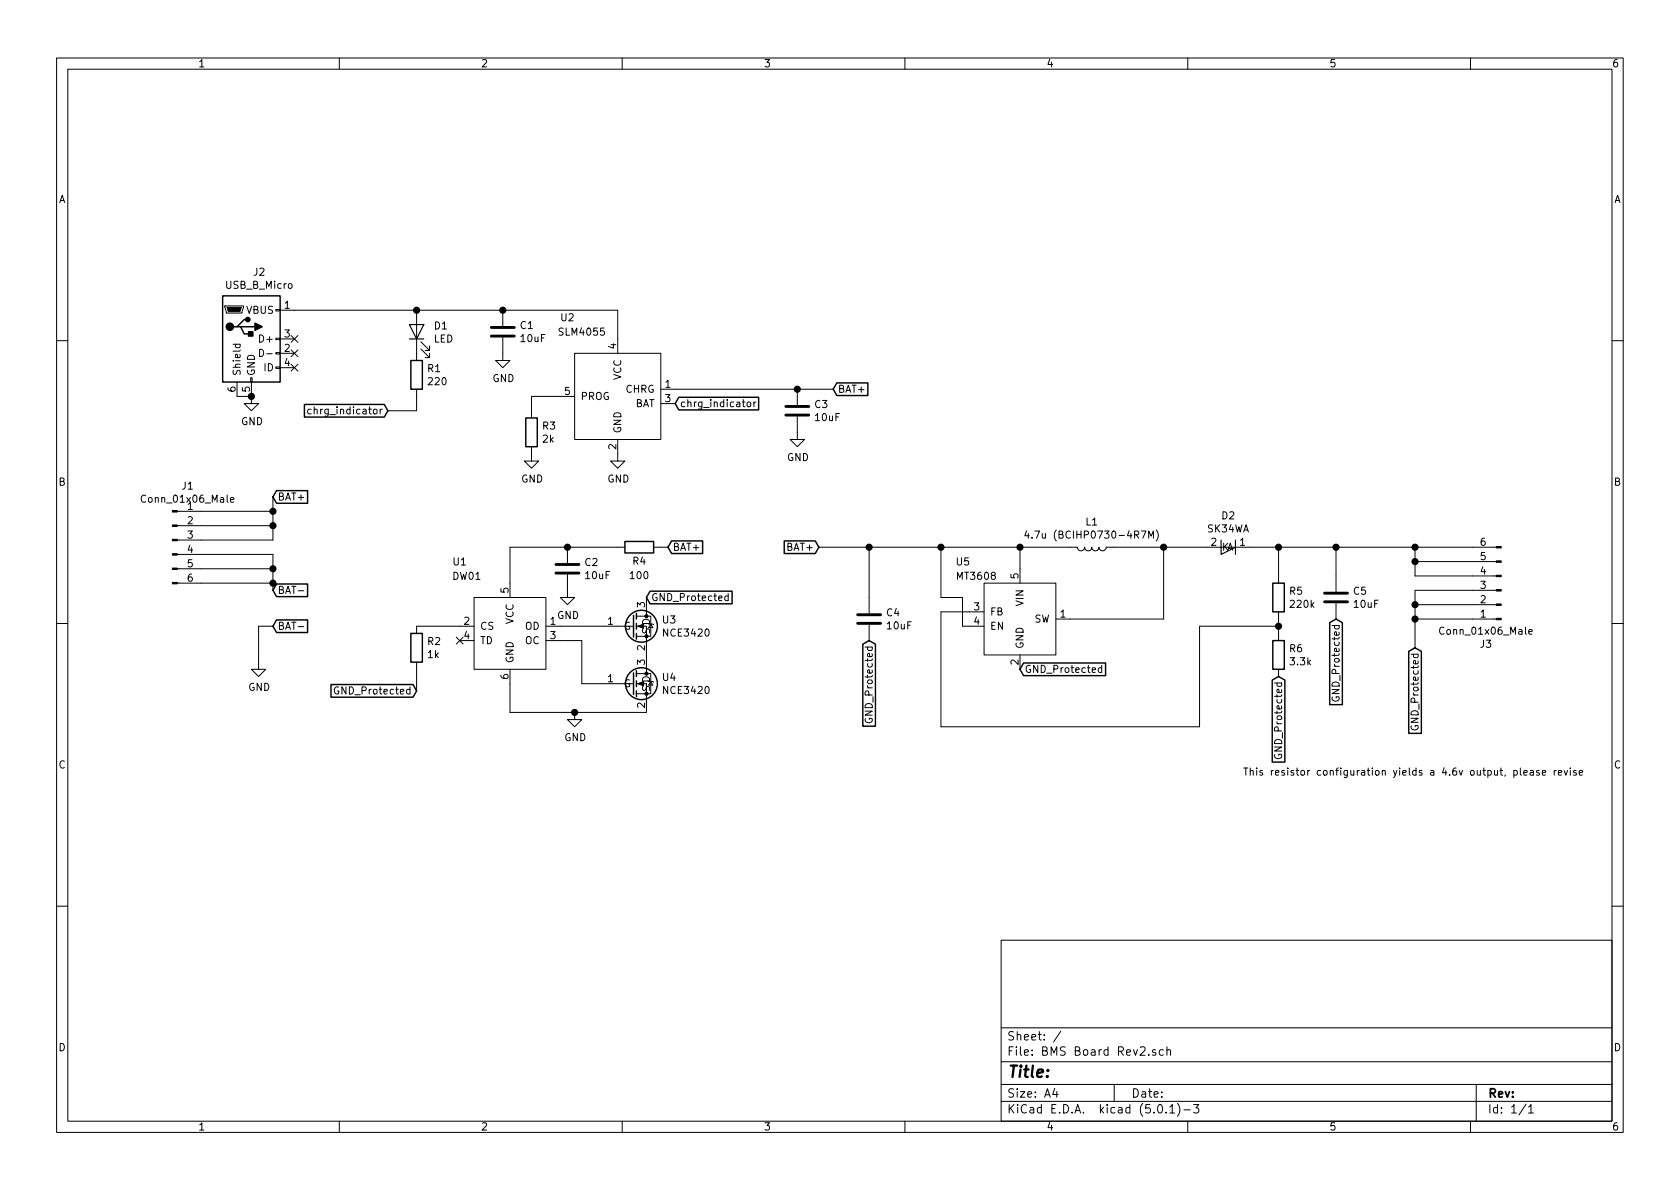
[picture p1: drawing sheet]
EESchema Schematic File Version 4
LIBS:BMS Board Rev2-cache
EELAYER 26 0
EELAYER END
$Descr A4 11693 8268
encoding utf-8
Sheet 1 1
Title ""
Date ""
Rev ""
Comp ""
Comment1 ""
Comment2 ""
Comment3 ""
Comment4 ""
$EndDescr
$Comp
L BMS~Board~Rev2~Libs:DW01 U1
U 1 1
P 3550 4400
F 0 "U1" H 3200 4900 50  0000 C CNN
F 1 "DW01" H 3250 4800 50  0000 C CNN
F 2 "Package_TO_SOT_SMD:SOT-23-6" H 3200 4750 50  0001 C CNN
F 3 "" H 3200 4750 50  0001 C CNN
	1    3550 4400
	1    0    0    -1  
$EndComp
$Comp
L BMS~Board~Rev2~Libs:MT3608 U5
U 1 1
P 7100 4300
F 0 "U5" H 6650 4700 50  0000 L CNN
F 1 "MT3608" H 6650 4600 50  0000 L CNN
F 2 "Package_TO_SOT_SMD:SOT-23-6" H 7050 4600 50  0001 C CNN
F 3 "" H 7050 4600 50  0001 C CNN
	1    7100 4300
	1    0    0    -1  
$EndComp
$Comp
L BMS~Board~Rev2~Libs:SLM4055 U2
U 1 1
P 4300 2750
F 0 "U2" H 3950 3300 50  0000 C CNN
F 1 "SLM4055" H 4050 3200 50  0000 C CNN
F 2 "Package_TO_SOT_SMD:SOT-23-5" H 3950 3100 50  0001 C CNN
F 3 "" H 3950 3100 50  0001 C CNN
	1    4300 2750
	1    0    0    -1  
$EndComp
$Comp
L Connector:Conn_01x06_Male J1
U 1 1
P 1200 3750
F 0 "J1" H 1306 4128 50  0000 C CNN
F 1 "Conn_01x06_Male" H 1306 4037 50  0000 C CNN
F 2 "Connector_PinHeader_2.54mm:PinHeader_1x06_P2.54mm_Vertical" H 1200 3750 50  0001 C CNN
F 3 "~" H 1200 3750 50  0001 C CNN
	1    1200 3750
	1    0    0    -1  
$EndComp
Wire Wire Line
	1900 3450 1900 3550
Wire Wire Line
	1900 3750 1400 3750
Wire Wire Line
	1400 3650 1900 3650
Connection ~ 1900 3650
Wire Wire Line
	1900 3650 1900 3750
Wire Wire Line
	1400 3550 1900 3550
Connection ~ 1900 3550
Wire Wire Line
	1900 3550 1900 3650
Wire Wire Line
	1400 3850 1900 3850
Wire Wire Line
	1900 3850 1900 3950
Wire Wire Line
	1400 3950 1900 3950
Connection ~ 1900 3950
Wire Wire Line
	1900 3950 1900 4050
Wire Wire Line
	1400 4050 1900 4050
Connection ~ 1900 4050
Wire Wire Line
	1900 4050 1900 4100
Text GLabel 1900 3450 2    50   Input ~ 0
BAT+
Text GLabel 1900 4100 2    50   Input ~ 0
BAT-
Text GLabel 1900 4350 2    50   Input ~ 0
BAT-
Wire Wire Line
	1900 4350 1800 4350
Wire Wire Line
	1800 4350 1800 4600
$Comp
L power:GND #PWR0101
U 1 1
P 1800 4600
F 0 "#PWR0101" H 1800 4350 50  0001 C CNN
F 1 "GND" H 1805 4427 50  0000 C CNN
F 2 "" H 1800 4600 50  0001 C CNN
F 3 "" H 1800 4600 50  0001 C CNN
	1    1800 4600
	1    0    0    -1  
$EndComp
$Comp
L Connector:USB_B_Micro J2
U 1 1
P 1750 2350
F 0 "J2" H 1805 2817 50  0000 C CNN
F 1 "USB_B_Micro" H 1805 2726 50  0000 C CNN
F 2 "Connector_USB:USB_Micro-B_Molex_47346-0001" H 1900 2300 50  0001 C CNN
F 3 "~" H 1900 2300 50  0001 C CNN
	1    1750 2350
	1    0    0    -1  
$EndComp
Wire Wire Line
	4300 2350 4300 2150
$Comp
L power:GND #PWR0102
U 1 1
P 1750 2750
F 0 "#PWR0102" H 1750 2500 50  0001 C CNN
F 1 "GND" H 1755 2577 50  0000 C CNN
F 2 "" H 1750 2750 50  0001 C CNN
F 3 "" H 1750 2750 50  0001 C CNN
	1    1750 2750
	1    0    0    -1  
$EndComp
Wire Wire Line
	1650 2750 1750 2750
Connection ~ 1750 2750
NoConn ~ 2050 2350
NoConn ~ 2050 2450
NoConn ~ 2050 2550
$Comp
L Device:R R3
U 1 1
P 3700 3000
F 0 "R3" H 3770 3046 50  0000 L CNN
F 1 "2k" H 3770 2955 50  0000 L CNN
F 2 "Resistor_SMD:R_0805_2012Metric" V 3630 3000 50  0001 C CNN
F 3 "~" H 3700 3000 50  0001 C CNN
	1    3700 3000
	1    0    0    -1  
$EndComp
Wire Wire Line
	3900 2750 3700 2750
Wire Wire Line
	3700 2750 3700 2850
$Comp
L power:GND #PWR0103
U 1 1
P 3700 3150
F 0 "#PWR0103" H 3700 2900 50  0001 C CNN
F 1 "GND" H 3705 2977 50  0000 C CNN
F 2 "" H 3700 3150 50  0001 C CNN
F 3 "" H 3700 3150 50  0001 C CNN
	1    3700 3150
	1    0    0    -1  
$EndComp
$Comp
L power:GND #PWR0104
U 1 1
P 4300 3150
F 0 "#PWR0104" H 4300 2900 50  0001 C CNN
F 1 "GND" H 4305 2977 50  0000 C CNN
F 2 "" H 4300 3150 50  0001 C CNN
F 3 "" H 4300 3150 50  0001 C CNN
	1    4300 3150
	1    0    0    -1  
$EndComp
Text GLabel 5800 2700 2    50   Input ~ 0
BAT+
Wire Wire Line
	5800 2700 5550 2700
$Comp
L Device:C C3
U 1 1
P 5550 2850
F 0 "C3" H 5665 2896 50  0000 L CNN
F 1 "10uF" H 5665 2805 50  0000 L CNN
F 2 "Capacitor_SMD:C_0805_2012Metric" H 5588 2700 50  0001 C CNN
F 3 "~" H 5550 2850 50  0001 C CNN
	1    5550 2850
	1    0    0    -1  
$EndComp
$Comp
L power:GND #PWR0105
U 1 1
P 5550 3000
F 0 "#PWR0105" H 5550 2750 50  0001 C CNN
F 1 "GND" H 5555 2827 50  0000 C CNN
F 2 "" H 5550 3000 50  0001 C CNN
F 3 "" H 5550 3000 50  0001 C CNN
	1    5550 3000
	1    0    0    -1  
$EndComp
Text GLabel 4700 2800 2    50   Input ~ 0
chrg_indicator
Connection ~ 5550 2700
Wire Wire Line
	4700 2700 5550 2700
Text GLabel 2700 2850 0    50   Input ~ 0
chrg_indicator
$Comp
L Device:LED D1
U 1 1
P 2900 2300
F 0 "D1" V 2938 2183 50  0000 R CNN
F 1 "LED" V 2847 2183 50  0000 R CNN
F 2 "LED_SMD:LED_0805_2012Metric" H 2900 2300 50  0001 C CNN
F 3 "~" H 2900 2300 50  0001 C CNN
	1    2900 2300
	0    -1   -1   0   
$EndComp
$Comp
L Device:R R1
U 1 1
P 2900 2600
F 0 "R1" H 2970 2646 50  0000 L CNN
F 1 "220" H 2970 2555 50  0000 L CNN
F 2 "Resistor_SMD:R_0805_2012Metric" V 2830 2600 50  0001 C CNN
F 3 "~" H 2900 2600 50  0001 C CNN
	1    2900 2600
	1    0    0    -1  
$EndComp
Wire Wire Line
	2700 2850 2900 2850
Wire Wire Line
	2900 2850 2900 2750
$Comp
L Device:C C1
U 1 1
P 3500 2300
F 0 "C1" H 3615 2346 50  0000 L CNN
F 1 "10uF" H 3615 2255 50  0000 L CNN
F 2 "Capacitor_SMD:C_0805_2012Metric" H 3538 2150 50  0001 C CNN
F 3 "~" H 3500 2300 50  0001 C CNN
	1    3500 2300
	1    0    0    -1  
$EndComp
$Comp
L power:GND #PWR0106
U 1 1
P 3500 2450
F 0 "#PWR0106" H 3500 2200 50  0001 C CNN
F 1 "GND" H 3505 2277 50  0000 C CNN
F 2 "" H 3500 2450 50  0001 C CNN
F 3 "" H 3500 2450 50  0001 C CNN
	1    3500 2450
	1    0    0    -1  
$EndComp
Connection ~ 2900 2150
Connection ~ 3500 2150
Wire Wire Line
	3500 2150 4300 2150
Wire Wire Line
	2050 2150 2900 2150
Wire Wire Line
	2900 2150 3500 2150
$Comp
L BMS~Board~Rev2~Libs:NCE3420 U4
U 1 1
P 4500 4750
F 0 "U4" H 4605 4796 50  0000 L CNN
F 1 "NCE3420" H 4605 4705 50  0000 L CNN
F 2 "Package_TO_SOT_SMD:SOT-23" H 4050 5100 50  0001 C CNN
F 3 "" H 4050 5100 50  0001 C CNN
	1    4500 4750
	1    0    0    -1  
$EndComp
$Comp
L BMS~Board~Rev2~Libs:NCE3420 U3
U 1 1
P 4500 4350
F 0 "U3" H 4605 4396 50  0000 L CNN
F 1 "NCE3420" H 4605 4305 50  0000 L CNN
F 2 "Package_TO_SOT_SMD:SOT-23" H 4050 4700 50  0001 C CNN
F 3 "" H 4050 4700 50  0001 C CNN
	1    4500 4350
	1    0    0    -1  
$EndComp
Wire Wire Line
	3900 4350 4200 4350
Wire Wire Line
	3900 4450 4050 4450
Wire Wire Line
	4050 4450 4050 4750
Wire Wire Line
	4050 4750 4200 4750
Wire Wire Line
	3550 4750 3550 4950
Wire Wire Line
	3550 4950 4000 4950
$Comp
L power:GND #PWR0107
U 1 1
P 4000 4950
F 0 "#PWR0107" H 4000 4700 50  0001 C CNN
F 1 "GND" H 4005 4777 50  0000 C CNN
F 2 "" H 4000 4950 50  0001 C CNN
F 3 "" H 4000 4950 50  0001 C CNN
	1    4000 4950
	1    0    0    -1  
$EndComp
Connection ~ 4000 4950
Wire Wire Line
	4000 4950 4500 4950
Text GLabel 4500 4150 2    50   Input ~ 0
GND_Protected
Text GLabel 2900 4800 0    50   Input ~ 0
GND_Protected
$Comp
L Device:R R2
U 1 1
P 2900 4500
F 0 "R2" H 2970 4546 50  0000 L CNN
F 1 "1k" H 2970 4455 50  0000 L CNN
F 2 "Resistor_SMD:R_0805_2012Metric" V 2830 4500 50  0001 C CNN
F 3 "~" H 2900 4500 50  0001 C CNN
	1    2900 4500
	1    0    0    -1  
$EndComp
Wire Wire Line
	2900 4650 2900 4800
Wire Wire Line
	2900 4350 3200 4350
Text GLabel 4650 3800 2    50   Input ~ 0
BAT+
$Comp
L Device:R R4
U 1 1
P 4450 3800
F 0 "R4" V 4350 3800 50  0000 C CNN
F 1 "100" V 4250 3800 50  0000 C CNN
F 2 "Resistor_SMD:R_0805_2012Metric" V 4380 3800 50  0001 C CNN
F 3 "~" H 4450 3800 50  0001 C CNN
	1    4450 3800
	0    -1   -1   0   
$EndComp
Wire Wire Line
	4600 3800 4650 3800
Wire Wire Line
	3550 3800 3550 4050
$Comp
L Device:C C2
U 1 1
P 3950 3950
F 0 "C2" H 4065 3996 50  0000 L CNN
F 1 "10uF" H 4065 3905 50  0000 L CNN
F 2 "Capacitor_SMD:C_0805_2012Metric" H 3988 3800 50  0001 C CNN
F 3 "~" H 3950 3950 50  0001 C CNN
	1    3950 3950
	1    0    0    -1  
$EndComp
Connection ~ 3950 3800
Wire Wire Line
	3950 3800 3550 3800
Wire Wire Line
	3950 3800 4300 3800
$Comp
L power:GND #PWR0108
U 1 1
P 3950 4100
F 0 "#PWR0108" H 3950 3850 50  0001 C CNN
F 1 "GND" H 3955 3927 50  0000 C CNN
F 2 "" H 3950 4100 50  0001 C CNN
F 3 "" H 3950 4100 50  0001 C CNN
	1    3950 4100
	1    0    0    -1  
$EndComp
$Comp
L Device:L L1
U 1 1
P 7600 3800
F 0 "L1" V 7422 3800 50  0000 C CNN
F 1 "4.7u (BCIHP0730-4R7M)" V 7513 3800 50  0000 C CNN
F 2 "BMS Board Rev 2:L_7x7x3" H 7600 3800 50  0001 C CNN
F 3 "~" H 7600 3800 50  0001 C CNN
	1    7600 3800
	0    1    1    0   
$EndComp
Text GLabel 5700 3800 0    50   Input ~ 0
BAT+
$Comp
L Device:C C5
U 1 1
P 9300 4150
F 0 "C5" H 9415 4196 50  0000 L CNN
F 1 "10uF" H 9415 4105 50  0000 L CNN
F 2 "Capacitor_SMD:C_0805_2012Metric" H 9338 4000 50  0001 C CNN
F 3 "~" H 9300 4150 50  0001 C CNN
	1    9300 4150
	1    0    0    -1  
$EndComp
$Comp
L Device:C C4
U 1 1
P 6050 4300
F 0 "C4" H 6165 4346 50  0000 L CNN
F 1 "10uF" H 6165 4255 50  0000 L CNN
F 2 "Capacitor_SMD:C_0805_2012Metric" H 6088 4150 50  0001 C CNN
F 3 "~" H 6050 4300 50  0001 C CNN
	1    6050 4300
	1    0    0    -1  
$EndComp
Wire Wire Line
	7450 3800 7100 3800
Wire Wire Line
	7100 3800 7100 3950
Connection ~ 7100 3800
Wire Wire Line
	7100 3800 6550 3800
Wire Wire Line
	7450 4300 8100 4300
Wire Wire Line
	8100 4300 8100 3800
Wire Wire Line
	8100 3800 7750 3800
Wire Wire Line
	8100 3800 8400 3800
Connection ~ 8100 3800
$Comp
L Device:R R5
U 1 1
P 8900 4150
F 0 "R5" H 8970 4196 50  0000 L CNN
F 1 "220k" H 8970 4105 50  0000 L CNN
F 2 "Resistor_SMD:R_0805_2012Metric" V 8830 4150 50  0001 C CNN
F 3 "~" H 8900 4150 50  0001 C CNN
	1    8900 4150
	1    0    0    -1  
$EndComp
$Comp
L Device:R R6
U 1 1
P 8900 4550
F 0 "R6" H 8970 4596 50  0000 L CNN
F 1 "3.3k" H 8970 4505 50  0000 L CNN
F 2 "Resistor_SMD:R_0805_2012Metric" V 8830 4550 50  0001 C CNN
F 3 "~" H 8900 4550 50  0001 C CNN
	1    8900 4550
	1    0    0    -1  
$EndComp
Wire Wire Line
	8700 3800 8900 3800
Wire Wire Line
	9300 3800 9300 4000
Wire Wire Line
	8900 3800 8900 4000
Connection ~ 8900 3800
Wire Wire Line
	8900 3800 9300 3800
Wire Wire Line
	8900 4300 8900 4350
Wire Wire Line
	8900 4350 8350 4350
Wire Wire Line
	8350 4350 8350 5050
Wire Wire Line
	8350 5050 6550 5050
Wire Wire Line
	6550 5050 6550 4250
Wire Wire Line
	6550 4250 6750 4250
Connection ~ 8900 4350
Wire Wire Line
	8900 4350 8900 4400
Wire Wire Line
	6550 3800 6550 4150
Wire Wire Line
	6550 4150 6700 4150
Wire Wire Line
	6700 4150 6700 4350
Wire Wire Line
	6700 4350 6750 4350
Connection ~ 6550 3800
Wire Wire Line
	6550 3800 6050 3800
Wire Wire Line
	6050 3800 6050 4150
Connection ~ 6050 3800
Wire Wire Line
	6050 3800 5700 3800
Text GLabel 7100 4650 2    50   Input ~ 0
GND_Protected
Text GLabel 6050 4450 3    50   Input ~ 0
GND_Protected
Text GLabel 8900 4700 3    50   Input ~ 0
GND_Protected
Text GLabel 9300 4300 3    50   Input ~ 0
GND_Protected
$Comp
L Connector:Conn_01x06_Male J3
U 1 1
P 10450 4100
F 0 "J3" H 10556 4478 50  0000 C CNN
F 1 "Conn_01x06_Male" H 10556 4387 50  0000 C CNN
F 2 "Connector_PinHeader_2.54mm:PinHeader_1x06_P2.54mm_Vertical" H 10450 4100 50  0001 C CNN
F 3 "~" H 10450 4100 50  0001 C CNN
	1    10450 4100
	-1   0    0    1   
$EndComp
Text GLabel 9850 4500 3    50   Input ~ 0
GND_Protected
Wire Wire Line
	10250 4100 9850 4100
Wire Wire Line
	9850 4100 9850 4200
Wire Wire Line
	9850 4200 10250 4200
Connection ~ 9850 4200
Wire Wire Line
	9850 4200 9850 4300
Wire Wire Line
	9850 4300 10250 4300
Connection ~ 9850 4300
Wire Wire Line
	9850 4300 9850 4500
Wire Wire Line
	9300 3800 9850 3800
Connection ~ 9300 3800
Wire Wire Line
	10250 3900 9850 3900
Wire Wire Line
	9850 3900 9850 3800
Connection ~ 9850 3800
Wire Wire Line
	9850 3800 10250 3800
Wire Wire Line
	9850 3900 9850 4000
Wire Wire Line
	9850 4000 10250 4000
Connection ~ 9850 3900
$Comp
L BMS~Board~Rev2~Libs:SK34WA D2
U 1 1
P 8550 3800
F 0 "D2" H 8550 3584 50  0000 C CNN
F 1 "SK34WA" H 8550 3675 50  0000 C CNN
F 2 "Diode_SMD:D_SOD-123F" H 8550 3800 50  0001 C CNN
F 3 "" H 8550 3800 50  0001 C CNN
	1    8550 3800
	-1   0    0    1   
$EndComp
NoConn ~ 3200 4450
Text Notes 8650 5400 0    50   ~ 0
This resistor configuration yields a 4.6v output, please revise\n
$EndSCHEMATC
